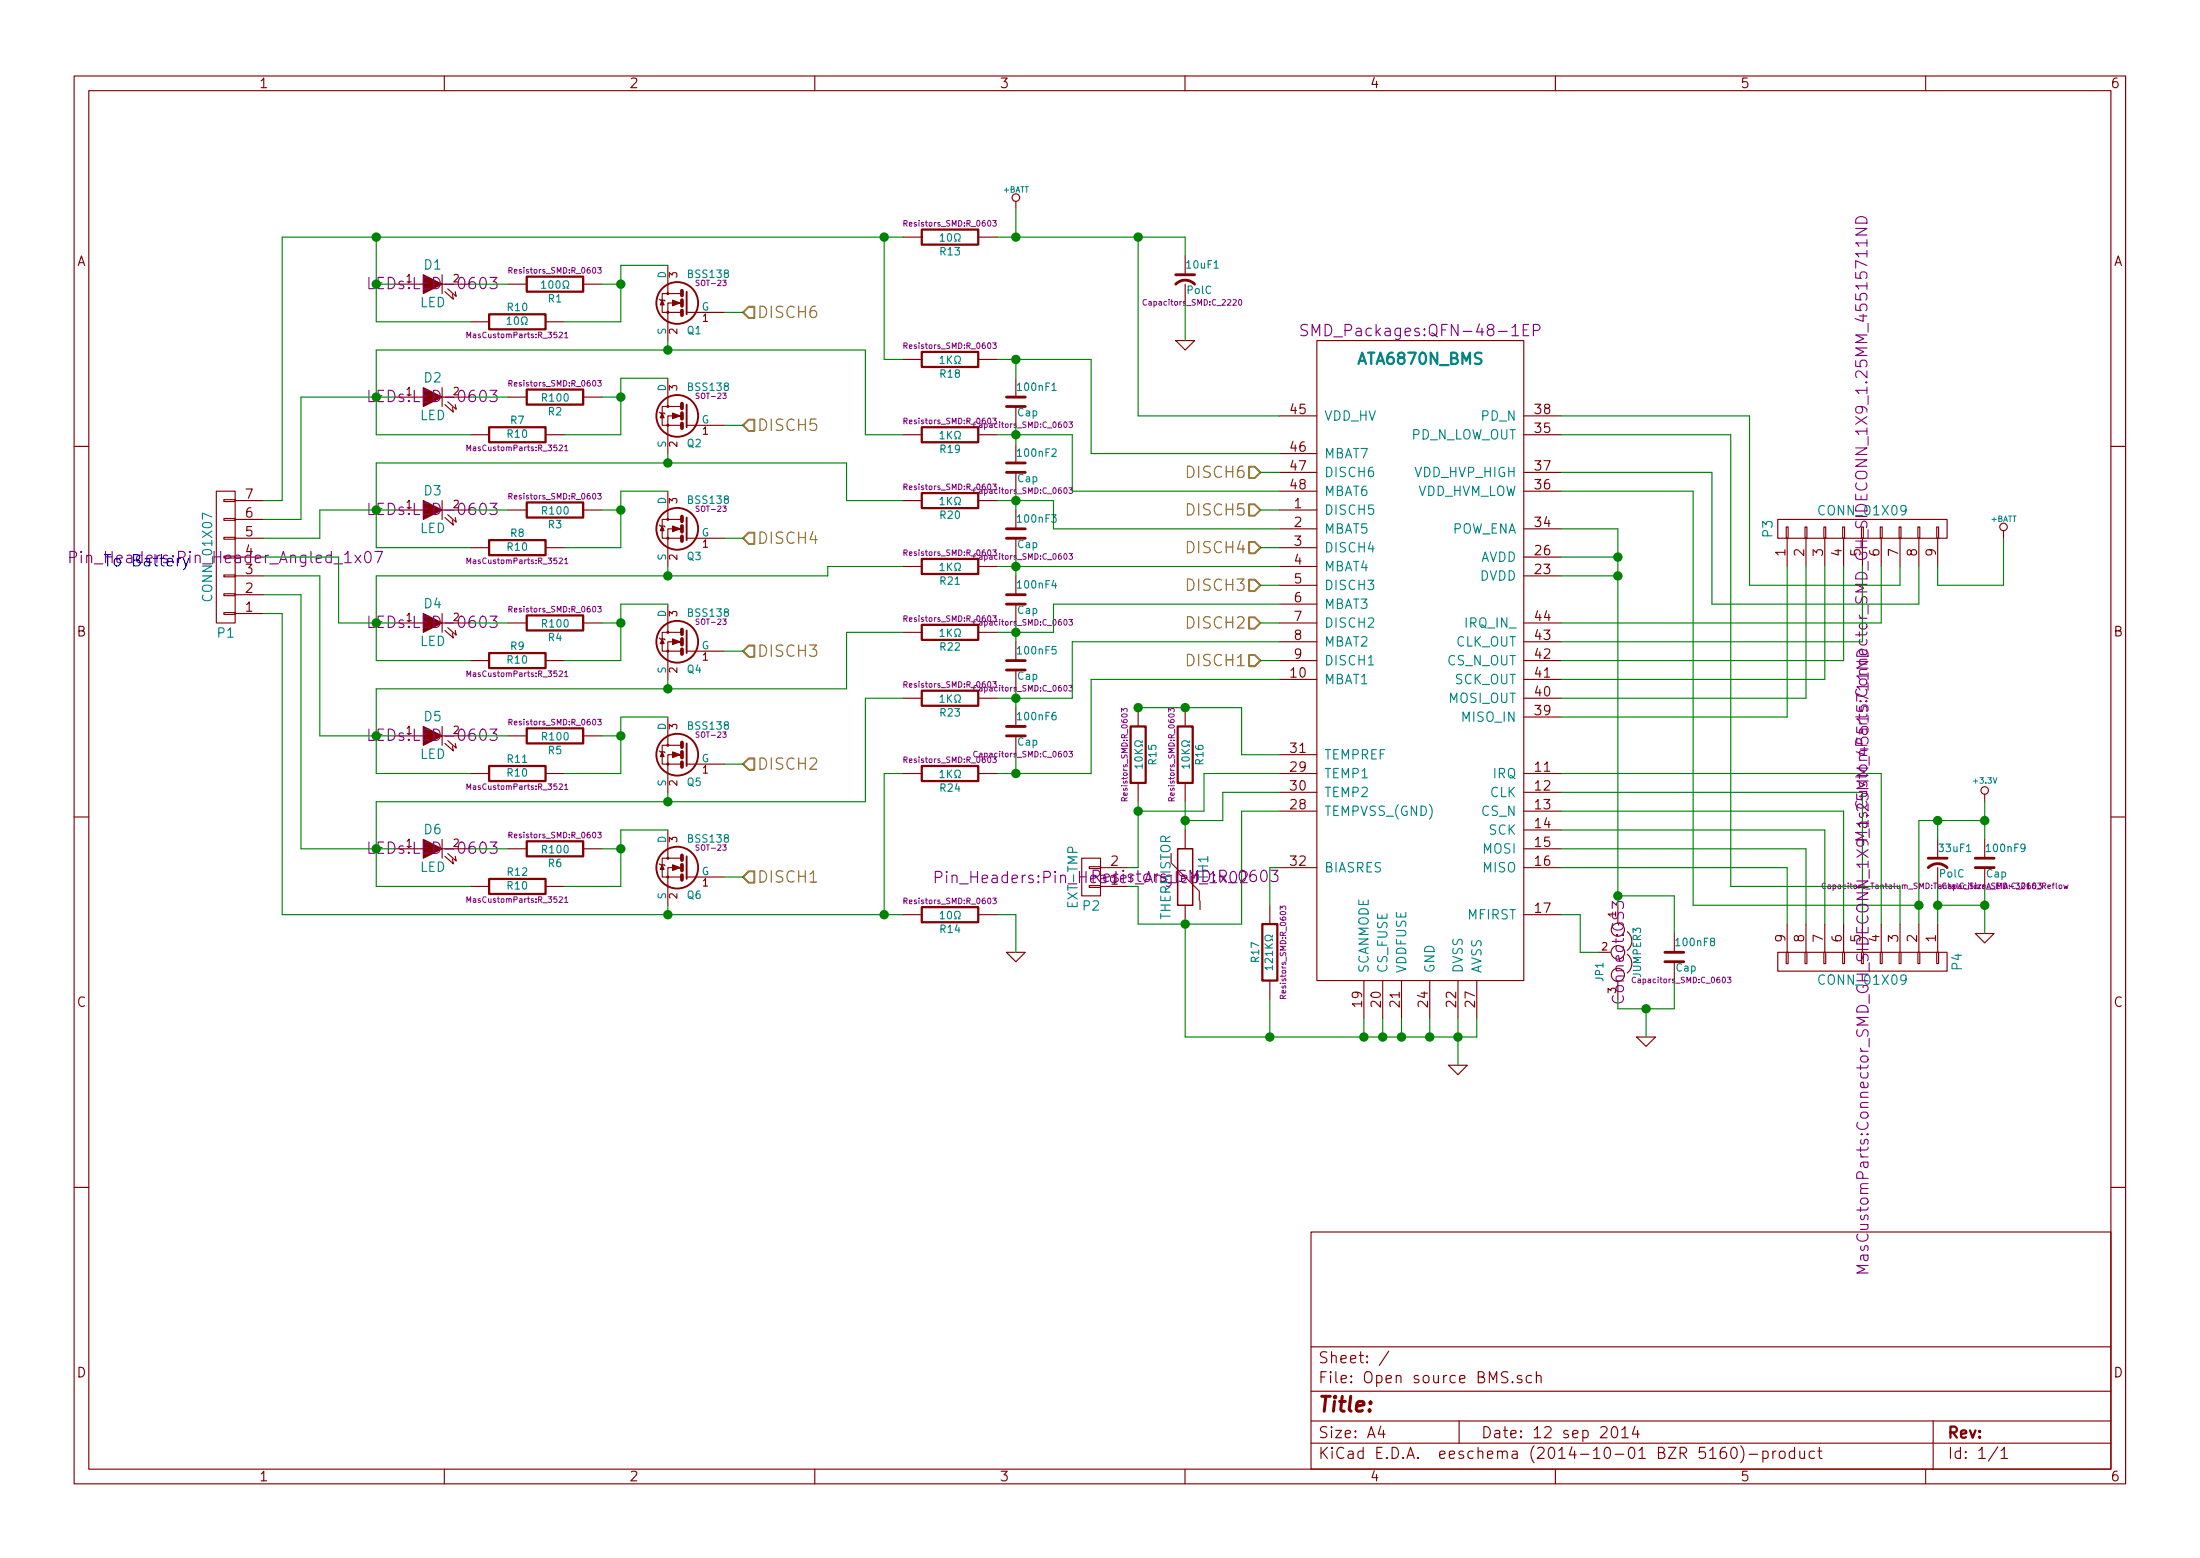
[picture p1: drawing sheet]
EESchema Schematic File Version 2
LIBS:power
LIBS:device
LIBS:transistors
LIBS:conn
LIBS:linear
LIBS:regul
LIBS:74xx
LIBS:cmos4000
LIBS:adc-dac
LIBS:memory
LIBS:xilinx
LIBS:special
LIBS:microcontrollers
LIBS:dsp
LIBS:microchip
LIBS:analog_switches
LIBS:motorola
LIBS:texas
LIBS:intel
LIBS:audio
LIBS:interface
LIBS:digital-audio
LIBS:philips
LIBS:display
LIBS:cypress
LIBS:siliconi
LIBS:opto
LIBS:atmel
LIBS:contrib
LIBS:valves
LIBS:Open source BMS-cache
EELAYER 24 0
EELAYER END
$Descr A4 11693 8268
encoding utf-8
Sheet 1 1
Title ""
Date "12 sep 2014"
Rev ""
Comp ""
Comment1 ""
Comment2 ""
Comment3 ""
Comment4 ""
$EndDescr
$Comp
L BSS138 Q1
U 1 1
P 3650 1600
F 0 "Q1" H 3650 1451 40  0000 R CNN
F 1 "BSS138" H 3650 1750 40  0000 R CNN
F 2 "SOT-23" H 3520 1702 29  0000 C CNN
F 3 "~" H 3650 1600 60  0000 C CNN
	1    3650 1600
	-1   0    0    -1  
$EndComp
$Comp
L ATA6870N_BMS U1
U 1 1
P 7550 3050
F 0 "U1" H 7550 4100 60  0001 C CNN
F 1 "ATA6870N_BMS" H 7550 4200 60  0000 C CNB
F 2 "SMD_Packages:QFN-48-1EP" H 7550 4350 60  0000 C CNN
F 3 "" H 7550 4200 60  0000 C CNN
	1    7550 3050
	1    0    0    -1  
$EndComp
$Comp
L LED D1
U 1 1
P 2300 1500
F 0 "D1" H 2300 1600 50  0000 C CNN
F 1 "LED" H 2300 1400 50  0000 C CNN
F 2 "LEDs:LED-0603" H 2300 1500 60  0000 C CNN
F 3 "" H 2300 1500 60  0000 C CNN
	1    2300 1500
	1    0    0    -1  
$EndComp
$Comp
L R R10
U 1 1
P 2750 1700
F 0 "R10" V 2830 1700 40  0000 C CNN
F 1 "10Ω" V 2757 1701 40  0000 C CNN
F 2 "MasCustomParts:R_3521" V 2680 1700 30  0000 C CNN
F 3 "" H 2750 1700 30  0000 C CNN
	1    2750 1700
	0    -1   -1   0   
$EndComp
$Comp
L +BATT #PWR1
U 1 1
P 5400 1100
F 0 "#PWR1" H 5400 1050 20  0001 C CNN
F 1 "+BATT" H 5400 1200 30  0000 C CNN
F 2 "" H 5400 1100 60  0000 C CNN
F 3 "" H 5400 1100 60  0000 C CNN
	1    5400 1100
	1    0    0    -1  
$EndComp
$Comp
L GND #PWR4
U 1 1
P 7750 5650
F 0 "#PWR4" H 7750 5650 30  0001 C CNN
F 1 "GND" H 7750 5580 30  0001 C CNN
F 2 "" H 7750 5650 60  0000 C CNN
F 3 "" H 7750 5650 60  0000 C CNN
	1    7750 5650
	1    0    0    -1  
$EndComp
$Comp
L R R1
U 1 1
P 2950 1500
F 0 "R1" V 3030 1500 40  0000 C CNN
F 1 "100Ω" V 2957 1501 40  0000 C CNN
F 2 "Resistors_SMD:R_0603" V 2880 1500 30  0000 C CNN
F 3 "" H 2950 1500 30  0000 C CNN
	1    2950 1500
	0    1    1    0   
$EndComp
$Comp
L CONN_01X07 P1
U 1 1
P 1200 2950
F 0 "P1" H 1200 3350 50  0000 C CNN
F 1 "CONN_01X07" V 1300 2950 50  0000 C CNN
F 2 "Pin_Headers:Pin_Header_Angled_1x07" H 1200 2950 60  0000 C CNN
F 3 "" H 1200 2950 60  0000 C CNN
	1    1200 2950
	-1   0    0    1   
$EndComp
Text Notes 550  3000 0    60   ~ 0
To Battery
$Comp
L GND #PWR2
U 1 1
P 5400 5050
F 0 "#PWR2" H 5400 5050 30  0001 C CNN
F 1 "GND" H 5400 4980 30  0001 C CNN
F 2 "" H 5400 5050 60  0000 C CNN
F 3 "" H 5400 5050 60  0000 C CNN
	1    5400 5050
	1    0    0    -1  
$EndComp
$Comp
L LED D2
U 1 1
P 2300 2100
F 0 "D2" H 2300 2200 50  0000 C CNN
F 1 "LED" H 2300 2000 50  0000 C CNN
F 2 "LEDs:LED-0603" H 2300 2100 60  0000 C CNN
F 3 "" H 2300 2100 60  0000 C CNN
	1    2300 2100
	1    0    0    -1  
$EndComp
$Comp
L R R7
U 1 1
P 2750 2300
F 0 "R7" V 2830 2300 40  0000 C CNN
F 1 "R10" V 2757 2301 40  0000 C CNN
F 2 "MasCustomParts:R_3521" V 2680 2300 30  0000 C CNN
F 3 "" H 2750 2300 30  0000 C CNN
	1    2750 2300
	0    -1   -1   0   
$EndComp
$Comp
L R R2
U 1 1
P 2950 2100
F 0 "R2" V 3030 2100 40  0000 C CNN
F 1 "R100" V 2957 2101 40  0000 C CNN
F 2 "Resistors_SMD:R_0603" V 2880 2100 30  0000 C CNN
F 3 "" H 2950 2100 30  0000 C CNN
	1    2950 2100
	0    1    1    0   
$EndComp
$Comp
L BSS138 Q2
U 1 1
P 3650 2200
F 0 "Q2" H 3650 2051 40  0000 R CNN
F 1 "BSS138" H 3650 2350 40  0000 R CNN
F 2 "SOT-23" H 3520 2302 29  0000 C CNN
F 3 "~" H 3650 2200 60  0000 C CNN
	1    3650 2200
	-1   0    0    -1  
$EndComp
$Comp
L BSS138 Q3
U 1 1
P 3650 2800
F 0 "Q3" H 3650 2651 40  0000 R CNN
F 1 "BSS138" H 3650 2950 40  0000 R CNN
F 2 "SOT-23" H 3520 2902 29  0000 C CNN
F 3 "~" H 3650 2800 60  0000 C CNN
	1    3650 2800
	-1   0    0    -1  
$EndComp
$Comp
L LED D3
U 1 1
P 2300 2700
F 0 "D3" H 2300 2800 50  0000 C CNN
F 1 "LED" H 2300 2600 50  0000 C CNN
F 2 "LEDs:LED-0603" H 2300 2700 60  0000 C CNN
F 3 "" H 2300 2700 60  0000 C CNN
	1    2300 2700
	1    0    0    -1  
$EndComp
$Comp
L R R8
U 1 1
P 2750 2900
F 0 "R8" V 2830 2900 40  0000 C CNN
F 1 "R10" V 2757 2901 40  0000 C CNN
F 2 "MasCustomParts:R_3521" V 2680 2900 30  0000 C CNN
F 3 "" H 2750 2900 30  0000 C CNN
	1    2750 2900
	0    -1   -1   0   
$EndComp
$Comp
L R R3
U 1 1
P 2950 2700
F 0 "R3" V 3030 2700 40  0000 C CNN
F 1 "R100" V 2957 2701 40  0000 C CNN
F 2 "Resistors_SMD:R_0603" V 2880 2700 30  0000 C CNN
F 3 "" H 2950 2700 30  0000 C CNN
	1    2950 2700
	0    1    1    0   
$EndComp
$Comp
L BSS138 Q6
U 1 1
P 3650 4600
F 0 "Q6" H 3650 4451 40  0000 R CNN
F 1 "BSS138" H 3650 4750 40  0000 R CNN
F 2 "SOT-23" H 3520 4702 29  0000 C CNN
F 3 "~" H 3650 4600 60  0000 C CNN
	1    3650 4600
	-1   0    0    -1  
$EndComp
$Comp
L LED D6
U 1 1
P 2300 4500
F 0 "D6" H 2300 4600 50  0000 C CNN
F 1 "LED" H 2300 4400 50  0000 C CNN
F 2 "LEDs:LED-0603" H 2300 4500 60  0000 C CNN
F 3 "" H 2300 4500 60  0000 C CNN
	1    2300 4500
	1    0    0    -1  
$EndComp
$Comp
L R R12
U 1 1
P 2750 4700
F 0 "R12" V 2830 4700 40  0000 C CNN
F 1 "R10" V 2757 4701 40  0000 C CNN
F 2 "MasCustomParts:R_3521" V 2680 4700 30  0000 C CNN
F 3 "" H 2750 4700 30  0000 C CNN
	1    2750 4700
	0    -1   -1   0   
$EndComp
$Comp
L R R6
U 1 1
P 2950 4500
F 0 "R6" V 3030 4500 40  0000 C CNN
F 1 "R100" V 2957 4501 40  0000 C CNN
F 2 "Resistors_SMD:R_0603" V 2880 4500 30  0000 C CNN
F 3 "" H 2950 4500 30  0000 C CNN
	1    2950 4500
	0    1    1    0   
$EndComp
$Comp
L BSS138 Q4
U 1 1
P 3650 3400
F 0 "Q4" H 3650 3251 40  0000 R CNN
F 1 "BSS138" H 3650 3550 40  0000 R CNN
F 2 "SOT-23" H 3520 3502 29  0000 C CNN
F 3 "~" H 3650 3400 60  0000 C CNN
	1    3650 3400
	-1   0    0    -1  
$EndComp
$Comp
L LED D4
U 1 1
P 2300 3300
F 0 "D4" H 2300 3400 50  0000 C CNN
F 1 "LED" H 2300 3200 50  0000 C CNN
F 2 "LEDs:LED-0603" H 2300 3300 60  0000 C CNN
F 3 "" H 2300 3300 60  0000 C CNN
	1    2300 3300
	1    0    0    -1  
$EndComp
$Comp
L R R9
U 1 1
P 2750 3500
F 0 "R9" V 2830 3500 40  0000 C CNN
F 1 "R10" V 2757 3501 40  0000 C CNN
F 2 "MasCustomParts:R_3521" V 2680 3500 30  0000 C CNN
F 3 "" H 2750 3500 30  0000 C CNN
	1    2750 3500
	0    -1   -1   0   
$EndComp
$Comp
L R R4
U 1 1
P 2950 3300
F 0 "R4" V 3030 3300 40  0000 C CNN
F 1 "R100" V 2957 3301 40  0000 C CNN
F 2 "Resistors_SMD:R_0603" V 2880 3300 30  0000 C CNN
F 3 "" H 2950 3300 30  0000 C CNN
	1    2950 3300
	0    1    1    0   
$EndComp
$Comp
L BSS138 Q5
U 1 1
P 3650 4000
F 0 "Q5" H 3650 3851 40  0000 R CNN
F 1 "BSS138" H 3650 4150 40  0000 R CNN
F 2 "SOT-23" H 3520 4102 29  0000 C CNN
F 3 "~" H 3650 4000 60  0000 C CNN
	1    3650 4000
	-1   0    0    -1  
$EndComp
$Comp
L LED D5
U 1 1
P 2300 3900
F 0 "D5" H 2300 4000 50  0000 C CNN
F 1 "LED" H 2300 3800 50  0000 C CNN
F 2 "LEDs:LED-0603" H 2300 3900 60  0000 C CNN
F 3 "" H 2300 3900 60  0000 C CNN
	1    2300 3900
	1    0    0    -1  
$EndComp
$Comp
L R R11
U 1 1
P 2750 4100
F 0 "R11" V 2830 4100 40  0000 C CNN
F 1 "R10" V 2757 4101 40  0000 C CNN
F 2 "MasCustomParts:R_3521" V 2680 4100 30  0000 C CNN
F 3 "" H 2750 4100 30  0000 C CNN
	1    2750 4100
	0    -1   -1   0   
$EndComp
$Comp
L R R5
U 1 1
P 2950 3900
F 0 "R5" V 3030 3900 40  0000 C CNN
F 1 "R100" V 2957 3901 40  0000 C CNN
F 2 "Resistors_SMD:R_0603" V 2880 3900 30  0000 C CNN
F 3 "" H 2950 3900 30  0000 C CNN
	1    2950 3900
	0    1    1    0   
$EndComp
$Comp
L R R13
U 1 1
P 5050 1250
F 0 "R13" V 5130 1250 40  0000 C CNN
F 1 "10Ω" V 5057 1251 40  0000 C CNN
F 2 "Resistors_SMD:R_0603" V 4980 1250 30  0000 C CNN
F 3 "" H 5050 1250 30  0000 C CNN
	1    5050 1250
	0    1    1    0   
$EndComp
$Comp
L R R17
U 1 1
P 6750 5050
F 0 "R17" V 6830 5050 40  0000 C CNN
F 1 "121KΩ" V 6757 5051 40  0000 C CNN
F 2 "Resistors_SMD:R_0603" V 6680 5050 30  0000 C CNN
F 3 "" H 6750 5050 30  0000 C CNN
	1    6750 5050
	-1   0    0    1   
$EndComp
$Comp
L Cap 100nF2
U 1 1
P 5400 2500
F 0 "100nF2" H 5400 2600 40  0000 L CNN
F 1 "Cap" H 5406 2465 40  0000 L CNN
F 2 "Capacitors_SMD:C_0603" H 5438 2400 30  0000 C CNN
F 3 "" H 5250 2500 60  0000 C CNN
	1    5400 2500
	1    0    0    -1  
$EndComp
$Comp
L Cap 100nF4
U 1 1
P 5400 3200
F 0 "100nF4" H 5400 3300 40  0000 L CNN
F 1 "Cap" H 5406 3165 40  0000 L CNN
F 2 "Capacitors_SMD:C_0603" H 5438 3100 30  0000 C CNN
F 3 "" H 5250 3200 60  0000 C CNN
	1    5400 3200
	1    0    0    -1  
$EndComp
$Comp
L Cap 100nF5
U 1 1
P 5400 3550
F 0 "100nF5" H 5400 3650 40  0000 L CNN
F 1 "Cap" H 5406 3515 40  0000 L CNN
F 2 "Capacitors_SMD:C_0603" H 5438 3450 30  0000 C CNN
F 3 "" H 5250 3550 60  0000 C CNN
	1    5400 3550
	1    0    0    -1  
$EndComp
$Comp
L Cap 100nF6
U 1 1
P 5400 3900
F 0 "100nF6" H 5400 4000 40  0000 L CNN
F 1 "Cap" H 5406 3865 40  0000 L CNN
F 2 "Capacitors_SMD:C_0603" H 5438 3800 30  0000 C CNN
F 3 "" H 5250 3900 60  0000 C CNN
	1    5400 3900
	1    0    0    -1  
$EndComp
$Comp
L Cap 100nF3
U 1 1
P 5400 2850
F 0 "100nF3" H 5400 2950 40  0000 L CNN
F 1 "Cap" H 5406 2815 40  0000 L CNN
F 2 "Capacitors_SMD:C_0603" H 5438 2750 30  0000 C CNN
F 3 "" H 5250 2850 60  0000 C CNN
	1    5400 2850
	1    0    0    -1  
$EndComp
$Comp
L CONN_01X02 P2
U 1 1
P 5800 4650
F 0 "P2" H 5800 4800 50  0000 C CNN
F 1 "EXT-TMP" V 5900 4650 50  0000 C CNN
F 2 "Pin_Headers:Pin_Header_Angled_1x02" H 5800 4650 60  0000 C CNN
F 3 "" H 5800 4650 60  0000 C CNN
	1    5800 4650
	-1   0    0    1   
$EndComp
$Comp
L R R15
U 1 1
P 6050 4000
F 0 "R15" V 6130 4000 40  0000 C CNN
F 1 "10KΩ" V 6057 4001 40  0000 C CNN
F 2 "Resistors_SMD:R_0603" V 5980 4000 30  0000 C CNN
F 3 "" H 6050 4000 30  0000 C CNN
	1    6050 4000
	1    0    0    -1  
$EndComp
$Comp
L R R16
U 1 1
P 6300 4000
F 0 "R16" V 6380 4000 40  0000 C CNN
F 1 "10KΩ" V 6307 4001 40  0000 C CNN
F 2 "Resistors_SMD:R_0603" V 6230 4000 30  0000 C CNN
F 3 "" H 6300 4000 30  0000 C CNN
	1    6300 4000
	1    0    0    -1  
$EndComp
$Comp
L GND #PWR3
U 1 1
P 6300 1800
F 0 "#PWR3" H 6300 1800 30  0001 C CNN
F 1 "GND" H 6300 1730 30  0001 C CNN
F 2 "" H 6300 1800 60  0000 C CNN
F 3 "" H 6300 1800 60  0000 C CNN
	1    6300 1800
	1    0    0    -1  
$EndComp
$Comp
L PolC 33uF1
U 1 1
P 10300 4600
F 0 "33uF1" H 10300 4700 40  0000 L CNN
F 1 "PolC" H 10306 4565 40  0000 L CNN
F 2 "Capacitors_Tantalum_SMD:TantalC_SizeA_EIA-3216_Reflow" H 10338 4500 30  0000 C CNN
F 3 "" H 10150 4600 60  0000 C CNN
	1    10300 4600
	1    0    0    -1  
$EndComp
$Comp
L CONN_01X09 P3
U 1 1
P 9900 2800
F 0 "P3" H 9900 3300 50  0000 C CNN
F 1 "CONN_01X09" V 10000 2800 50  0000 C CNN
F 2 "Connectors_Molex:Connector_Molex_PicoBlade_53261-0971" H 9900 2800 60  0000 C CNN
F 3 "" H 9900 2800 60  0000 C CNN
	1    9900 2800
	0    -1   -1   0   
$EndComp
$Comp
L GND #PWR7
U 1 1
P 10550 4950
F 0 "#PWR7" H 10550 4950 30  0001 C CNN
F 1 "GND" H 10550 4880 30  0001 C CNN
F 2 "" H 10550 4950 60  0000 C CNN
F 3 "" H 10550 4950 60  0000 C CNN
	1    10550 4950
	1    0    0    -1  
$EndComp
$Comp
L +BATT #PWR8
U 1 1
P 10650 2850
F 0 "#PWR8" H 10650 2800 20  0001 C CNN
F 1 "+BATT" H 10650 2950 30  0000 C CNN
F 2 "" H 10650 2850 60  0000 C CNN
F 3 "" H 10650 2850 60  0000 C CNN
	1    10650 2850
	1    0    0    -1  
$EndComp
$Comp
L Cap 100nF9
U 1 1
P 10550 4600
F 0 "100nF9" H 10550 4700 40  0000 L CNN
F 1 "Cap" H 10556 4565 40  0000 L CNN
F 2 "Capacitors_SMD:C_0603" H 10588 4500 30  0000 C CNN
F 3 "" H 10400 4600 60  0000 C CNN
	1    10550 4600
	1    0    0    -1  
$EndComp
$Comp
L PolC 10uF1
U 1 1
P 6300 1500
F 0 "10uF1" H 6300 1600 40  0000 L CNN
F 1 "PolC" H 6306 1465 40  0000 L CNN
F 2 "Capacitors_SMD:C_2220" H 6338 1400 30  0000 C CNN
F 3 "" H 6150 1500 60  0000 C CNN
	1    6300 1500
	1    0    0    -1  
$EndComp
$Comp
L Cap 100nF8
U 1 1
P 8900 5100
F 0 "100nF8" H 8900 5200 40  0000 L CNN
F 1 "Cap" H 8906 5065 40  0000 L CNN
F 2 "Capacitors_SMD:C_0603" H 8938 5000 30  0000 C CNN
F 3 "" H 8750 5100 60  0000 C CNN
	1    8900 5100
	1    0    0    -1  
$EndComp
Wire Wire Line
	2000 1250 2000 1700
Wire Wire Line
	2000 1700 2500 1700
Wire Wire Line
	3550 1400 3300 1400
Wire Wire Line
	3300 1400 3300 1700
Wire Wire Line
	3300 1700 3000 1700
Wire Wire Line
	3200 1500 3300 1500
Connection ~ 3300 1500
Wire Wire Line
	2000 1850 2000 2300
Wire Wire Line
	1600 2100 2100 2100
Wire Wire Line
	2000 2300 2500 2300
Wire Wire Line
	3550 2000 3300 2000
Wire Wire Line
	3300 2000 3300 2300
Wire Wire Line
	3300 2300 3000 2300
Wire Wire Line
	3200 2100 3300 2100
Connection ~ 3300 2100
Wire Wire Line
	3550 1800 3550 1850
Connection ~ 2000 2100
Wire Wire Line
	2000 2450 2000 2900
Wire Wire Line
	1700 2700 2100 2700
Wire Wire Line
	2000 2900 2500 2900
Wire Wire Line
	3550 2600 3300 2600
Wire Wire Line
	3300 2600 3300 2900
Wire Wire Line
	3300 2900 3000 2900
Wire Wire Line
	3200 2700 3300 2700
Connection ~ 3300 2700
Wire Wire Line
	3550 2400 3550 2450
Connection ~ 2000 2700
Connection ~ 2000 1500
Wire Wire Line
	2000 4250 2000 4700
Wire Wire Line
	2000 4700 2500 4700
Wire Wire Line
	3550 4400 3300 4400
Wire Wire Line
	3300 4400 3300 4700
Wire Wire Line
	3300 4700 3000 4700
Wire Wire Line
	3200 4500 3300 4500
Connection ~ 3300 4500
Wire Wire Line
	3550 4200 3550 4250
Connection ~ 2000 4500
Wire Wire Line
	2000 3050 2000 3500
Wire Wire Line
	1800 3300 2100 3300
Wire Wire Line
	2000 3500 2500 3500
Wire Wire Line
	3550 3200 3300 3200
Wire Wire Line
	3300 3200 3300 3500
Wire Wire Line
	3300 3500 3000 3500
Wire Wire Line
	3200 3300 3300 3300
Connection ~ 3300 3300
Wire Wire Line
	3550 3000 3550 3050
Connection ~ 2000 3300
Wire Wire Line
	2000 3650 2000 4100
Wire Wire Line
	1700 3900 2100 3900
Wire Wire Line
	2000 4100 2500 4100
Wire Wire Line
	3550 3800 3300 3800
Wire Wire Line
	3300 3800 3300 4100
Wire Wire Line
	3300 4100 3000 4100
Wire Wire Line
	3200 3900 3300 3900
Connection ~ 3300 3900
Wire Wire Line
	3550 3600 3550 3650
Connection ~ 2000 3900
Wire Wire Line
	1400 3250 1500 3250
Wire Wire Line
	1500 2650 1400 2650
Wire Wire Line
	1400 2750 1600 2750
Wire Wire Line
	1600 2750 1600 2100
Wire Wire Line
	1400 2850 1700 2850
Wire Wire Line
	1700 2850 1700 2700
Wire Wire Line
	1400 3150 1600 3150
Wire Wire Line
	1600 3150 1600 4500
Wire Wire Line
	1600 4500 2100 4500
Wire Wire Line
	1400 3050 1700 3050
Wire Wire Line
	1700 3050 1700 3900
Wire Wire Line
	1400 2950 1800 2950
Wire Wire Line
	1800 2950 1800 3300
Wire Wire Line
	3550 4800 3550 4850
Connection ~ 2000 1250
Wire Wire Line
	2100 1500 2000 1500
Connection ~ 3550 1850
Connection ~ 3550 2450
Wire Wire Line
	1500 2650 1500 1250
Connection ~ 3550 3050
Connection ~ 3550 4250
Connection ~ 3550 3650
Connection ~ 3550 4850
Wire Wire Line
	1500 3250 1500 4850
Wire Wire Line
	6750 5500 6750 5300
Wire Wire Line
	6750 4800 6750 4600
Wire Wire Line
	6750 4600 6800 4600
Wire Wire Line
	6800 4300 6600 4300
Wire Wire Line
	6600 4300 6600 4900
Wire Wire Line
	6600 4900 6050 4900
Wire Wire Line
	6050 4900 6050 4700
Wire Wire Line
	6050 4700 6000 4700
Wire Wire Line
	6000 4600 6050 4600
Wire Wire Line
	6050 4600 6050 4250
Wire Wire Line
	6050 3750 6600 3750
Wire Wire Line
	6600 3750 6600 4000
Wire Wire Line
	6600 4000 6800 4000
Connection ~ 6300 3750
Wire Wire Line
	6300 4400 6300 4250
Connection ~ 6050 4300
Wire Wire Line
	6300 4350 6500 4350
Wire Wire Line
	6500 4350 6500 4200
Wire Wire Line
	6500 4200 6800 4200
Connection ~ 6300 4350
Wire Wire Line
	6050 4300 6400 4300
Wire Wire Line
	6400 4300 6400 4100
Wire Wire Line
	6400 4100 6800 4100
Connection ~ 6050 3750
Wire Wire Line
	6300 1600 6300 1800
Wire Wire Line
	6300 4900 6300 5500
Wire Wire Line
	8300 2200 9300 2200
Wire Wire Line
	9300 2200 9300 3100
Wire Wire Line
	9300 3100 10100 3100
Wire Wire Line
	10100 3100 10100 3000
Wire Wire Line
	8300 2300 9200 2300
Wire Wire Line
	9200 2300 9200 4700
Wire Wire Line
	9200 4700 10100 4700
Wire Wire Line
	10100 4700 10100 4900
Wire Wire Line
	8300 2500 9100 2500
Wire Wire Line
	9100 2500 9100 3200
Wire Wire Line
	9100 3200 10200 3200
Wire Wire Line
	10200 3200 10200 3000
Wire Wire Line
	8300 2600 9000 2600
Wire Wire Line
	9000 2600 9000 4800
Wire Wire Line
	9000 4800 10200 4800
Wire Wire Line
	10200 4350 10200 4900
$Comp
L GND #PWR5
U 1 1
P 8750 5500
F 0 "#PWR5" H 8750 5500 30  0001 C CNN
F 1 "GND" H 8750 5430 30  0001 C CNN
F 2 "" H 8750 5500 60  0000 C CNN
F 3 "" H 8750 5500 60  0000 C CNN
	1    8750 5500
	1    0    0    -1  
$EndComp
Wire Wire Line
	10300 3100 10650 3100
Wire Wire Line
	10300 3100 10300 3000
Wire Wire Line
	10300 4700 10300 4900
$Comp
L THERMISTOR TH1
U 1 1
P 6300 4650
F 0 "TH1" V 6400 4700 50  0000 C CNN
F 1 "THERMISTOR" V 6200 4650 50  0000 C CNN
F 2 "Resistors_SMD:R_0603" H 6300 4650 60  0000 C CNN
F 3 "" H 6300 4650 60  0000 C CNN
	1    6300 4650
	1    0    0    -1  
$EndComp
$Comp
L JUMPER3 JP1
U 1 1
P 8600 5050
F 0 "JP1" H 8650 4950 40  0000 L CNN
F 1 "JUMPER3" H 8600 5150 40  0000 C CNN
F 2 "Connect:GS3" H 8600 5050 60  0000 C CNN
F 3 "" H 8600 5050 60  0000 C CNN
	1    8600 5050
	0    1    1    0   
$EndComp
Wire Wire Line
	8300 4850 8400 4850
Wire Wire Line
	8400 4850 8400 5050
Wire Wire Line
	8400 5050 8500 5050
Wire Wire Line
	8600 4800 8600 2800
Wire Wire Line
	8600 2800 8300 2800
Wire Wire Line
	8300 2950 8600 2950
Connection ~ 8600 2950
Wire Wire Line
	8300 3050 8600 3050
Connection ~ 8600 3050
Wire Wire Line
	8600 4750 8900 4750
Connection ~ 8600 4750
Wire Wire Line
	8600 5300 8600 5350
Wire Wire Line
	8600 5350 8900 5350
Wire Wire Line
	8900 5350 8900 5200
Wire Wire Line
	8900 4750 8900 4950
Wire Wire Line
	8750 5500 8750 5350
Connection ~ 8750 5350
$Comp
L +3.3V #PWR6
U 1 1
P 10550 4250
F 0 "#PWR6" H 10550 4210 30  0001 C CNN
F 1 "+3.3V" H 10550 4360 30  0000 C CNN
F 2 "" H 10550 4250 60  0000 C CNN
F 3 "" H 10550 4250 60  0000 C CNN
	1    10550 4250
	1    0    0    -1  
$EndComp
Connection ~ 10300 4800
Wire Wire Line
	10550 4700 10550 4950
Connection ~ 10550 4800
Wire Wire Line
	10650 3100 10650 2850
Wire Wire Line
	10300 4450 10300 4350
Connection ~ 10550 4350
Connection ~ 10300 4350
Connection ~ 10200 4800
Connection ~ 6300 4900
$Comp
L R R14
U 1 1
P 5050 4850
F 0 "R14" V 5130 4850 40  0000 C CNN
F 1 "10Ω" V 5057 4851 40  0000 C CNN
F 2 "Resistors_SMD:R_0603" V 4980 4850 30  0000 C CNN
F 3 "" H 5050 4850 30  0000 C CNN
	1    5050 4850
	0    1    1    0   
$EndComp
Wire Wire Line
	10300 4800 10550 4800
Wire Wire Line
	6300 5500 7850 5500
Wire Wire Line
	7850 5500 7850 5400
Connection ~ 6750 5500
Wire Wire Line
	7750 5400 7750 5650
Connection ~ 7750 5500
Wire Wire Line
	7600 5500 7600 5400
Connection ~ 7600 5500
Wire Wire Line
	7450 5500 7450 5400
Connection ~ 7450 5500
Wire Wire Line
	7350 5500 7350 5400
Connection ~ 7350 5500
Wire Wire Line
	7250 5500 7250 5400
Connection ~ 7250 5500
Wire Wire Line
	8300 3800 9500 3800
Wire Wire Line
	9500 3800 9500 3000
Wire Wire Line
	8300 3700 9600 3700
Wire Wire Line
	9600 3700 9600 3000
Wire Wire Line
	8300 3600 9700 3600
Wire Wire Line
	9700 3600 9700 3000
Wire Wire Line
	8300 3500 9800 3500
Wire Wire Line
	9800 3500 9800 3000
Wire Wire Line
	8300 3400 9900 3400
Wire Wire Line
	9900 3400 9900 3000
Wire Wire Line
	8300 3300 10000 3300
Wire Wire Line
	10000 3300 10000 3000
Wire Wire Line
	8300 4600 9500 4600
Wire Wire Line
	9500 4600 9500 4900
Wire Wire Line
	8300 4500 9600 4500
Wire Wire Line
	9600 4500 9600 4900
Wire Wire Line
	8300 4400 9700 4400
Wire Wire Line
	9700 4400 9700 4900
Wire Wire Line
	8300 4300 9800 4300
Wire Wire Line
	9800 4300 9800 4900
Wire Wire Line
	8300 4200 9900 4200
Wire Wire Line
	9900 4200 9900 4900
Wire Wire Line
	8300 4100 10000 4100
Wire Wire Line
	10000 4100 10000 4900
Text HLabel 3950 4650 2    60   Input ~ 0
DISCH1
Text HLabel 3950 4050 2    60   Input ~ 0
DISCH2
Text HLabel 3950 3450 2    60   Input ~ 0
DISCH3
Text HLabel 6700 3500 0    60   Input ~ 0
DISCH1
Text HLabel 6700 3300 0    60   Input ~ 0
DISCH2
Text HLabel 6700 3100 0    60   Input ~ 0
DISCH3
Wire Wire Line
	3950 4650 3850 4650
Wire Wire Line
	3950 4050 3850 4050
Wire Wire Line
	3950 3450 3850 3450
Wire Wire Line
	6700 3500 6800 3500
Wire Wire Line
	6700 3300 6800 3300
Wire Wire Line
	6700 3100 6800 3100
$Comp
L Cap 100nF1
U 1 1
P 5400 2150
F 0 "100nF1" H 5400 2250 40  0000 L CNN
F 1 "Cap" H 5406 2115 40  0000 L CNN
F 2 "Capacitors_SMD:C_0603" H 5438 2050 30  0000 C CNN
F 3 "" H 5250 2150 60  0000 C CNN
	1    5400 2150
	1    0    0    -1  
$EndComp
Text HLabel 6700 2900 0    60   Input ~ 0
DISCH4
Text HLabel 6700 2700 0    60   Input ~ 0
DISCH5
Text HLabel 6700 2500 0    60   Input ~ 0
DISCH6
Wire Wire Line
	5400 2250 5400 2350
Wire Wire Line
	5400 2600 5400 2700
Wire Wire Line
	5400 2950 5400 3050
Wire Wire Line
	5400 3300 5400 3400
Wire Wire Line
	5400 3650 5400 3750
Text HLabel 3950 2850 2    60   Input ~ 0
DISCH4
Text HLabel 3950 2250 2    60   Input ~ 0
DISCH5
Text HLabel 3950 1650 2    60   Input ~ 0
DISCH6
Wire Wire Line
	3850 1650 3950 1650
Wire Wire Line
	3850 2250 3950 2250
Wire Wire Line
	3850 2850 3950 2850
Wire Wire Line
	6800 2900 6700 2900
Wire Wire Line
	6800 2700 6700 2700
Wire Wire Line
	6800 2500 6700 2500
Connection ~ 5400 3000
Connection ~ 5400 3350
Connection ~ 5400 2650
Connection ~ 5400 2300
Connection ~ 5400 3700
$Comp
L R R21
U 1 1
P 5050 3000
F 0 "R21" V 5130 3000 40  0000 C CNN
F 1 "1KΩ" V 5057 3001 40  0000 C CNN
F 2 "Resistors_SMD:R_0603" V 4980 3000 30  0000 C CNN
F 3 "" H 5050 3000 30  0000 C CNN
	1    5050 3000
	0    1    1    0   
$EndComp
$Comp
L R R22
U 1 1
P 5050 3350
F 0 "R22" V 5130 3350 40  0000 C CNN
F 1 "1KΩ" V 5057 3351 40  0000 C CNN
F 2 "Resistors_SMD:R_0603" V 4980 3350 30  0000 C CNN
F 3 "" H 5050 3350 30  0000 C CNN
	1    5050 3350
	0    1    1    0   
$EndComp
$Comp
L R R23
U 1 1
P 5050 3700
F 0 "R23" V 5130 3700 40  0000 C CNN
F 1 "1KΩ" V 5057 3701 40  0000 C CNN
F 2 "Resistors_SMD:R_0603" V 4980 3700 30  0000 C CNN
F 3 "" H 5050 3700 30  0000 C CNN
	1    5050 3700
	0    1    1    0   
$EndComp
$Comp
L R R24
U 1 1
P 5050 4100
F 0 "R24" V 5130 4100 40  0000 C CNN
F 1 "1KΩ" V 5057 4101 40  0000 C CNN
F 2 "Resistors_SMD:R_0603" V 4980 4100 30  0000 C CNN
F 3 "" H 5050 4100 30  0000 C CNN
	1    5050 4100
	0    1    1    0   
$EndComp
Wire Wire Line
	1500 4850 4800 4850
Wire Wire Line
	2000 4250 4600 4250
Wire Wire Line
	2000 3650 4500 3650
Wire Wire Line
	2000 3050 4400 3050
Wire Wire Line
	2000 2450 4500 2450
Wire Wire Line
	2000 1850 4600 1850
Wire Wire Line
	1500 1250 4800 1250
Wire Wire Line
	5300 3000 6800 3000
Wire Wire Line
	6800 3200 5600 3200
Wire Wire Line
	5600 3200 5600 3350
Wire Wire Line
	5600 3350 5300 3350
Wire Wire Line
	6800 3400 5700 3400
Wire Wire Line
	5700 3400 5700 3700
Wire Wire Line
	5700 3700 5300 3700
Wire Wire Line
	6800 3600 5800 3600
Wire Wire Line
	5800 3600 5800 4100
Wire Wire Line
	5800 4100 5300 4100
Wire Wire Line
	5400 4100 5400 4000
Wire Wire Line
	6800 2800 5600 2800
Wire Wire Line
	5600 2800 5600 2650
Wire Wire Line
	5600 2650 5300 2650
Wire Wire Line
	6800 2600 5700 2600
Wire Wire Line
	5700 2600 5700 2300
Wire Wire Line
	5700 2300 5300 2300
Wire Wire Line
	6800 2400 5800 2400
Wire Wire Line
	5800 2400 5800 1900
Wire Wire Line
	5800 1900 5300 1900
Wire Wire Line
	5400 1900 5400 2000
Wire Wire Line
	6050 1250 6050 2200
Wire Wire Line
	6050 2200 6800 2200
Wire Wire Line
	5400 1100 5400 1250
Connection ~ 5400 1250
Connection ~ 6050 1250
Wire Wire Line
	6300 1250 6300 1350
Wire Wire Line
	5300 1250 6300 1250
Connection ~ 5400 1900
Connection ~ 5400 4100
Wire Wire Line
	5300 4850 5400 4850
Wire Wire Line
	5400 4850 5400 5050
Wire Wire Line
	4800 4100 4700 4100
Wire Wire Line
	4700 4100 4700 4850
Connection ~ 4700 4850
Wire Wire Line
	4800 3700 4600 3700
Wire Wire Line
	4600 3700 4600 4250
Wire Wire Line
	4800 3350 4500 3350
Wire Wire Line
	4500 3350 4500 3650
Wire Wire Line
	4800 3000 4400 3000
Wire Wire Line
	4400 3000 4400 3050
Wire Wire Line
	4800 1900 4700 1900
Wire Wire Line
	4700 1900 4700 1250
Connection ~ 4700 1250
Wire Wire Line
	4800 2300 4600 2300
Wire Wire Line
	4600 2300 4600 1850
Wire Wire Line
	4800 2650 4500 2650
Wire Wire Line
	4500 2650 4500 2450
$Comp
L R R20
U 1 1
P 5050 2650
F 0 "R20" V 5130 2650 40  0000 C CNN
F 1 "1KΩ" V 5057 2651 40  0000 C CNN
F 2 "Resistors_SMD:R_0603" V 4980 2650 30  0000 C CNN
F 3 "" H 5050 2650 30  0000 C CNN
	1    5050 2650
	0    1    1    0   
$EndComp
$Comp
L R R19
U 1 1
P 5050 2300
F 0 "R19" V 5130 2300 40  0000 C CNN
F 1 "1KΩ" V 5057 2301 40  0000 C CNN
F 2 "Resistors_SMD:R_0603" V 4980 2300 30  0000 C CNN
F 3 "" H 5050 2300 30  0000 C CNN
	1    5050 2300
	0    1    1    0   
$EndComp
$Comp
L R R18
U 1 1
P 5050 1900
F 0 "R18" V 5130 1900 40  0000 C CNN
F 1 "1KΩ" V 5057 1901 40  0000 C CNN
F 2 "Resistors_SMD:R_0603" V 4980 1900 30  0000 C CNN
F 3 "" H 5050 1900 30  0000 C CNN
	1    5050 1900
	0    1    1    0   
$EndComp
Wire Wire Line
	2500 4500 2700 4500
Wire Wire Line
	2500 3900 2700 3900
Wire Wire Line
	2500 3300 2700 3300
Wire Wire Line
	2500 2700 2700 2700
Wire Wire Line
	2500 2100 2700 2100
Wire Wire Line
	2500 1500 2700 1500
Wire Wire Line
	10200 4350 10550 4350
Wire Wire Line
	10550 4250 10550 4450
$Comp
L CONN_01X09 P4
U 1 1
P 9900 5100
F 0 "P4" H 9900 5600 50  0000 C CNN
F 1 "CONN_01X09" V 10000 5100 50  0000 C CNN
F 2 "Connectors_Molex:Connector_Molex_PicoBlade_53261-0971" H 9900 5100 60  0000 C CNN
F 3 "" H 9900 5100 60  0000 C CNN
	1    9900 5100
	0    1    1    0   
$EndComp
$EndSCHEMATC
